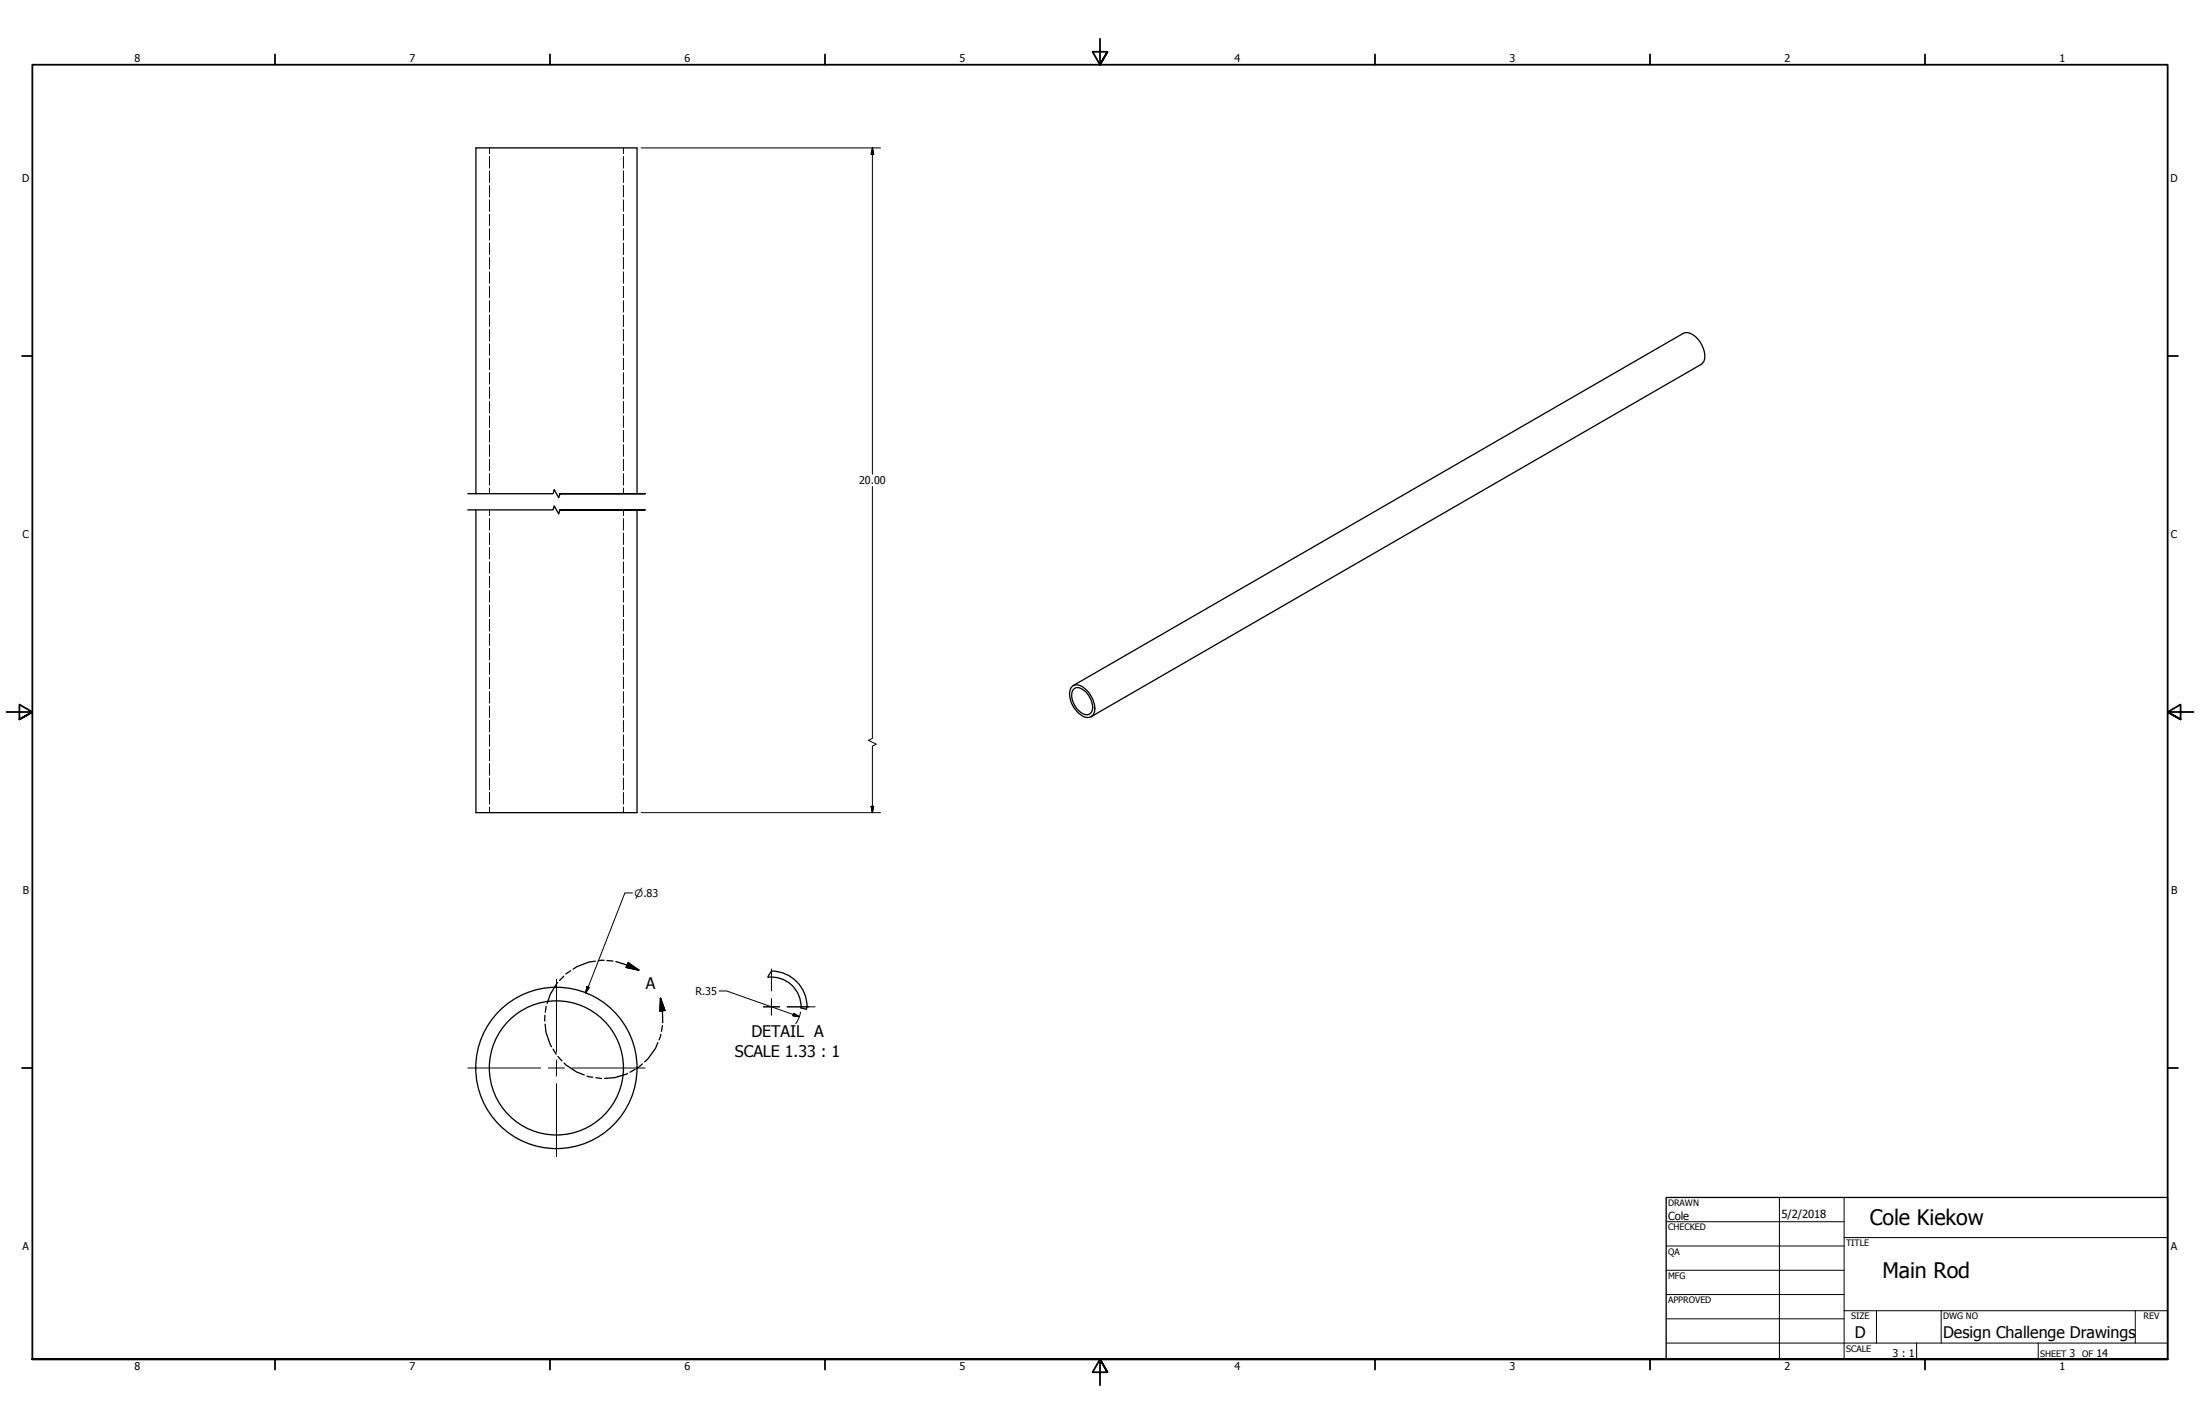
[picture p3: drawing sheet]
<svg xmlns="http://www.w3.org/2000/svg" width="864mm" height="559mm" viewBox="0 0 864 559" stroke-linecap="round" stroke-linejoin="round" font-family="sans-serif">
<!-- layer: Visible (ANSI) -->
<g fill="none" stroke="#000" stroke-width=".51">
<path d="M186.8 193.7v-135.7h63.3v135.7M186.8 200.1v118.8h63.3v-118.8M420.9 269.4a3.9 3.9 0 0 1 5.1 .9 9.7 9.7 0 0 1 3.4 9.7 3.1 3.1 0 0 1-5.3 .4 9.4 9.4 0 0 1-3.7-10.4zM421.3 269l239.5-138.2a5.1 5.1 0 0 1 5.9 2.5 9.2 9.2 0 0 1 2.1 8.6l-1 1.1-239.5 138.2M421.4 270.4a2.6 2.6 0 0 1 3.8 .3 8.3 8.3 0 0 1 3.4 8.6 2.62 2.62 0 0 1-4.2 .4 8.3 8.3 0 0 1-3.4-8.7zM301.5 383.5a11.7 11.7 0 0 1 12.9 12.1M302.9 381.1a14 14 0 0 1 13.9 14.1"/>
<circle cx="218.4" cy="419.1" r="31.7"/>
<circle cx="218.4" cy="419.1" r="26.3"/>
</g>
<!-- layer: Hidden (ANSI) -->
<g fill="none" stroke="#000" stroke-width=".39">
<path d="M192.2 58v2.3M244.7 58v2.3M192.2 61.4v4.6M192.2 67.1v4.5M192.2 72.8v4.5M192.2 78.4v4.5M244.7 61.4v4.6M244.7 67.1v4.5M244.7 72.8v4.5M244.7 78.4v4.5M192.2 84.1v4.5M192.2 89.7v4.5"/>
<path d="M192.2 95.4v4.5M244.7 84.1v4.5M244.7 89.7v4.5M244.7 95.4v4.5M192.2 101v4.5M192.2 106.7v4.5M192.2 112.3v4.5M192.2 118v4.5M244.7 101v4.5M244.7 106.7v4.5M244.7 112.3v4.5M244.7 118v4.5"/>
<path d="M192.2 123.6v4.5M192.2 129.3v4.5M192.2 134.9v4.5M244.7 123.6v4.5M244.7 129.3v4.5M244.7 134.9v4.5M192.2 140.6v4.5M192.2 146.2v4.5M192.2 151.9v4.5M192.2 157.5v4.6M244.7 140.6v4.5M244.7 146.2v4.5"/>
<path d="M244.7 151.9v4.5M244.7 157.5v4.6M192.2 163.2v4.6M192.2 168.8v4.6M192.2 174.5v4.6M244.7 163.2v4.6M244.7 168.8v4.6M244.7 174.5v4.6M192.2 180.2v4.5M192.2 185.9v4.5M192.2 191.5v2.2M244.7 180.2v4.5"/>
<path d="M244.7 185.9v4.5M244.7 191.5v2.2M192.2 200.1v2.3M192.2 203.5v4.5M192.2 209.2v4.5M192.2 214.8v4.5M244.7 200.1v2.3M244.7 203.5v4.5M244.7 209.2v4.5M244.7 214.8v4.5M192.2 220.5v4.5M192.2 226.1v4.5"/>
<path d="M192.2 231.8v4.5M192.2 237.4v4.6M244.7 220.5v4.5M244.7 226.1v4.5M244.7 231.8v4.5M244.7 237.4v4.6M192.2 243.1v4.5M192.2 248.7v4.6M192.2 254.4v4.6M244.7 243.1v4.5M244.7 248.7v4.6M244.7 254.4v4.6"/>
<path d="M192.2 260.1v4.5M192.2 265.7v4.6M192.2 271.4v4.5M192.2 277.1v4.5M244.7 260.1v4.5M244.7 265.7v4.6M244.7 271.4v4.5M244.7 277.1v4.5M192.2 282.7v4.5M192.2 288.4v4.5M192.2 294v4.5M192.2 299.7v4.5"/>
<path d="M244.7 282.7v4.5M244.7 288.4v4.5M244.7 294v4.5M244.7 299.7v4.5M192.2 305.3v4.6M192.2 311v4.5M192.2 316.7v2.2M244.7 305.3v4.6M244.7 311v4.5M244.7 316.7v2.2"/>
</g>
<!-- layer: Break Line (ANSI) -->
<path d="M183.6 193.7h33.5l.5-1.5 1.7 3.1 .5-1.6h33.4h-33.4M183.6 200.1h33.5l.5-1.6 1.7 3.2 .5-1.6h33.4h-33.4M302.9 381.1l-1.4 2.4M316.8 395.2l-.3 .8-2-.5" fill="none" stroke="#000" stroke-width=".51"/>
<!-- layer: Detail Boundary (ANSI) -->
<g fill="none" stroke="#000" stroke-width=".51">
<path d="M233.7 377.2l-2.5 .3-4.8 1.8-1.4 1M237.1 376.9l-2.3 .1M238.3 376.9l2.3 .2M241.7 377.3l4.5 1.4 4.6 2M246.6 377.8l4.2 2.9-5-1.1zM213.9 398.4v2.3M214.4 394.9l-.3 2.4M218.9 385.6l-2.9 4.5-1.2 3.7M221.3 383.1l-1.7 1.6M224 380.9l-1.9 1.3M259.3 391.7l1.7 4.8-2 .3zM259.3 391.7l.7 4.9 .2 4.7"/>
<path d="M214 401.9l.3 3.2 2.2 5.6M217.1 411.7l1.2 2M219 414.6l1.6 1.7M221.4 417.1l.7 .8 4.3 2.8 3 1.1M249.4 419.6l-2.1 1.2M252.2 417.5l-1.8 1.5M258.3 409.1l-1 2.3-3 4.1-1.3 1.2M259.4 405.9l-.7 2.2M260 402.5l-.3 2.2M230.4 422.3l2.3 .4M233.9 422.9l2.3 .3M246.3 421.3l-5.1 1.6-3.9 .3"/>
</g>
<path d="M245.8 379.6l5 1.1zM246.6 377.8l4.2 2.9-5-1.1zM259.3 391.7l1.7 4.8zM259.3 391.7l1.7 4.8-2 .3z" fill="#000" stroke="#000" stroke-width=".51"/>
<!-- layer: Border (ANSI) -->
<g fill="none" stroke="#000" stroke-width=".7">
<path d="M431.8 15.2v10.2l-2.9-5.1h5.8l-2.9 5.1 2.9-5.1M107.9 21.3v4.1M215.9 21.3v4.1M323.8 21.3v4.1M539.8 21.3v4.1M647.7 21.3v4.1M755.6 21.3v4.1M8.6 139.7h4.1M850.9 139.7h4.1M2.5 279.4h10.2l-5.1-2.9v5.8l5.1-2.9-5.1 2.9M861.1 279.4h-10.2l5.1-2.9v5.8l-5.1-2.9 5.1 2.9M8.6 419.1h4.1"/>
<path d="M850.9 419.1h4.1M12.7 533.4v-508h838.2v508h-838.2h838.2M107.9 533.4v4.1M215.9 533.4v4.1M323.8 533.4v4.1M434.7 538.5l-2.9-5.1 2.9 5.1h-5.8l2.9-5.1v10.2M539.8 533.4v4.1M647.7 533.4v4.1M755.6 533.4v4.1"/>
</g>
<!-- layer: Title (ANSI) -->
<g fill="none" stroke="#000" stroke-width=".39">
<path d="M654 479.4h69.9M698.5 469.9v63.5M723.9 469.9v63.5M654 488.9h69.9M654 498.5h69.9M723.9 485.6h127M654 508h69.9M654 517.5h69.9M723.9 514.3h127M736.6 514.3v12.7M762 514.3v12.7M838.2 514.3v12.7"/>
<path d="M654 527h196.9M752.3 527v6.4M800.1 527v6.4"/>
</g>
<path d="M654 469.9h196.9v63.5h-196.9z" fill="none" stroke="#000" stroke-width=".51"/>
<!-- layer: Dimension (ANSI) -->
<path d="M251.7 58h93.9M342.5 58l.5 2.5h-1.1zM342.5 58v128.1M342.5 190.9v98.9l-1.6 .7 3.1 1.5-1.5 .8v26.1M251.7 318.9h93.9M341.9 316.4h1.1l-.5 2.5zM248.3 350.4h-3l-15.4 39.2M230.4 387.2l.9 .3-1.4 2.1zM282.3 388.9h2.9l28.6 10.1M311.6 397.6l2.2 1.4-2.5-.4zM314.3 397.1l-.9 2.8-1.1 1.9" fill="none" stroke="#000" stroke-width=".39"/>
<path d="M342.5 58l.5 2.5zM342.5 58l.5 2.5h-1.1zM341.9 316.4l.6 2.5zM341.9 316.4h1.1l-.5 2.5zM230.4 387.2l-.5 2.4zM230.4 387.2l.9 .3-1.4 2.1zM311.3 398.6l2.5 .4zM311.6 397.6l2.2 1.4-2.5-.4z" fill="#000" stroke="#000" stroke-width=".39"/>
<!-- layer: Center Mark (ANSI) -->
<path d="M218.4 384.3v28.6M302.8 391.9v3.2h-3.1M302.8 395.1v3.2v-3.2h3.2zM302.8 380.2v8.7M309 395.1h11M183.6 419.1h28.7M215.3 419.1h6.3M218.4 415.9v6.4M224.6 419.1h28.6M218.4 425.3v28.6" fill="none" stroke="#000" stroke-width=".39"/>
<g font-size="8.4">
<text x="733.9" y="480.8">Cole Kiekow</text>
<text x="738.9" y="501.4">Main Rod</text>
</g>
<g font-size="6.3">
<text x="253.5" y="388.2">A</text>
<text x="295" y="407.1">DETAIL A</text>
<text x="288.4" y="414.7">SCALE 1.33 : 1</text>
<text x="728.1" y="524.9">D</text>
<text x="762.8" y="525">Design Challenge Drawings</text>
</g>
<g font-size="4.4">
<text x="654.8" y="478.6">Cole</text>
<text x="699.3" y="478">5/2/2018</text>
</g>
<g font-size="4.2">
<text x="52.8" y="24.4">8</text>
<text x="160.8" y="24.4">7</text>
<text x="268.7" y="24.4">6</text>
<text x="376.7" y="24.4">5</text>
<text x="484.6" y="24.4">4</text>
<text x="592.6" y="24.4">3</text>
<text x="700.5" y="24.4">2</text>
<text x="808.5" y="24.4">1</text>
<text x="8.8" y="71.4">D</text>
<text x="852" y="71.4">D</text>
<text x="337.2" y="190">20.00</text>
<text x="8.9" y="211.1">C</text>
<text x="852.2" y="211.1">C</text>
<text x="9" y="350.8">B</text>
<text x="852.2" y="350.8">B</text>
<text x="273" y="390.4">R.35</text>
<text x="8.9" y="490.5">A</text>
<text x="852.2" y="490.5">A</text>
<text x="742.9" y="532.6">3 : 1</text>
<text x="812.4" y="532.6">3</text>
<text x="823" y="532.6">14</text>
<text x="52.8" y="537.5">8</text>
<text x="160.8" y="537.5">7</text>
<text x="268.7" y="537.5">6</text>
<text x="376.7" y="537.5">5</text>
<text x="484.6" y="537.5">4</text>
<text x="592.6" y="537.5">3</text>
<text x="700.5" y="537.5">2</text>
<text x="808.5" y="537.5">1</text>
</g>
<text font-size="4" x="249.1" y="351.9">⌀.83</text>
<g font-size="3.5">
<text x="654.8" y="473.2">DRAWN</text>
<text x="654.8" y="482.8">CHECKED</text>
<text x="724.7" y="488.9">TITLE</text>
<text x="654.8" y="492.3">QA</text>
<text x="654.8" y="501.8">MFG</text>
<text x="654.8" y="511.4">APPROVED</text>
<text x="726.7" y="517.7">SIZE</text>
<text x="762.8" y="517.7">DWG NO</text>
<text x="841.4" y="517.7">REV</text>
<text x="724.7" y="530.4">SCALE</text>
<text x="800.9" y="532.6">SHEET</text>
<text x="817.4" y="532.6">OF</text>
</g>
</svg>
